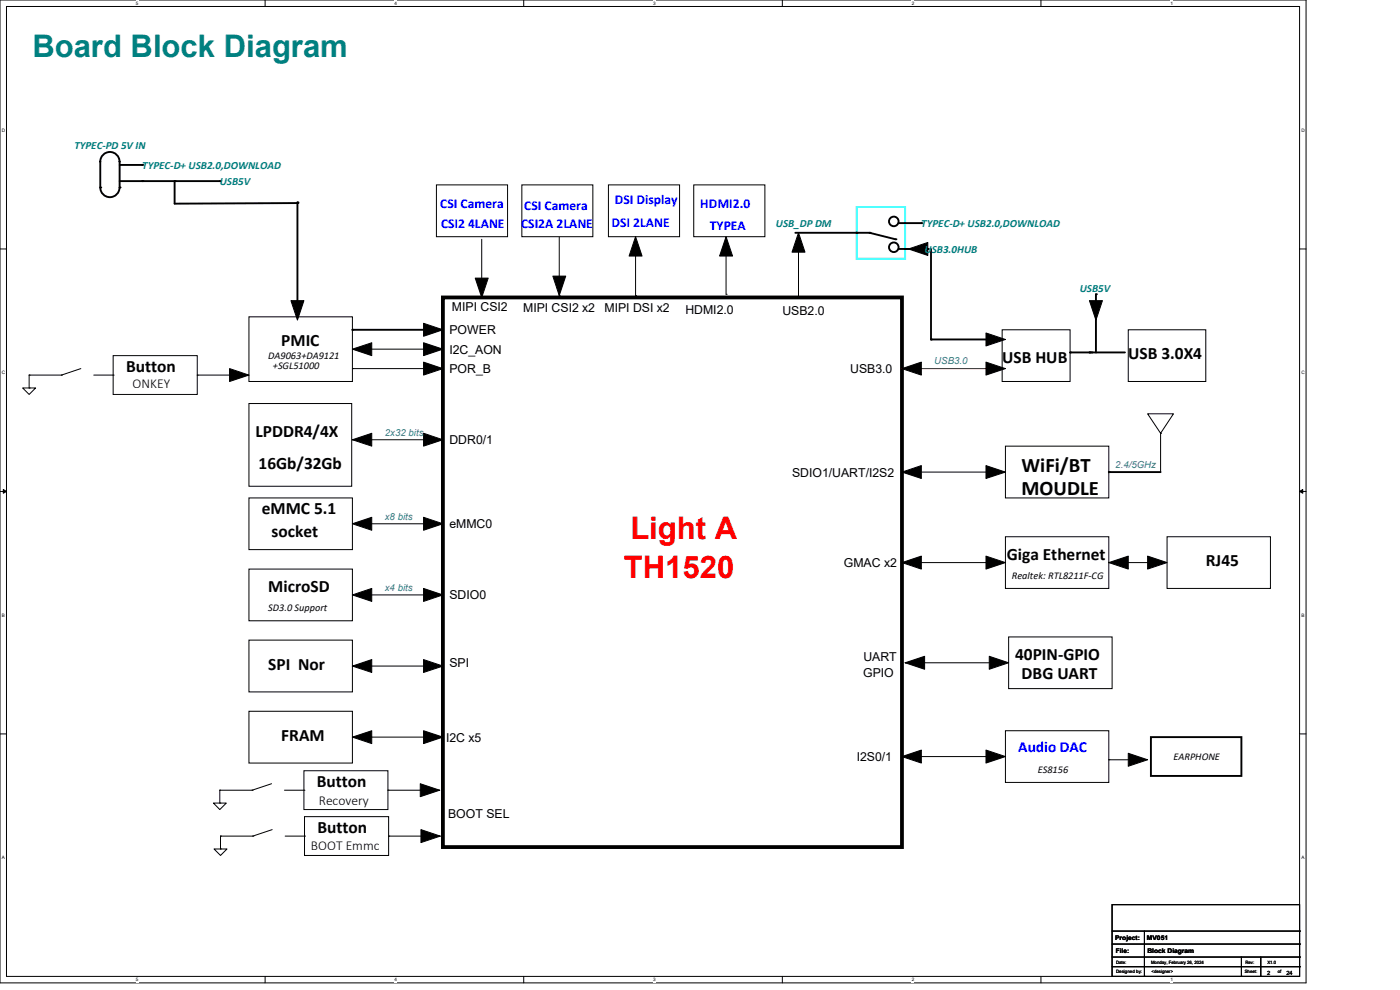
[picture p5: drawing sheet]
<svg xmlns="http://www.w3.org/2000/svg" width="297mm" height="210mm" viewBox="0 0 297 210" stroke-linecap="round" stroke-linejoin="round" font-family="sans-serif">
<path d="M0 0h277.1v208.5h-277.1zM1.4 1.4h274.3v205.7h-274.3z" fill="none" stroke="#000" stroke-width=".21"/>
<g fill="#fff">
<path d="M28.8 .1h.6v1.1h-.6z"/>
<path d="M28.8 207.3h.6v1.1h-.6z"/>
</g>
<path d="M56.2 0v1.4M56.2 207.1v1.4" fill="none" stroke="#000" stroke-width=".21"/>
<g fill="#fff">
<path d="M83.7 .1h.5v1.1h-.5z"/>
<path d="M83.7 207.3h.5v1.1h-.5z"/>
</g>
<path d="M111.1 0v1.4M111.1 207.1v1.4" fill="none" stroke="#000" stroke-width=".21"/>
<g fill="#fff">
<path d="M138.5 .1h.6v1.1h-.6z"/>
<path d="M138.5 207.3h.6v1.1h-.6z"/>
</g>
<path d="M166 0v1.4M166 207.1v1.4" fill="none" stroke="#000" stroke-width=".21"/>
<g fill="#fff">
<path d="M193.4 .1h.6v1.1h-.6z"/>
<path d="M193.4 207.3h.6v1.1h-.6z"/>
</g>
<path d="M220.8 0v1.4M220.8 207.1v1.4" fill="none" stroke="#000" stroke-width=".21"/>
<g fill="#fff">
<path d="M248.3 .1h.5v1.1h-.5z"/>
<path d="M248.3 207.3h.5v1.1h-.5z"/>
<path d="M.4 27.1h.7v1.1h-.7z"/>
<path d="M276.1 27.1h.7v1.1h-.7z"/>
<path d="M.4 78.5h.7v1.1h-.7z"/>
<path d="M276.1 78.5h.7v1.1h-.7z"/>
</g>
<path d="M0 52.8h1.4M275.7 52.8h1.4" fill="none" stroke="#000" stroke-width=".21"/>
<g fill="#fff">
<path d="M.4 130h.6v1.1h-.6z"/>
<path d="M276.1 130h.6v1.1h-.6z"/>
</g>
<path d="M0 104.2h1.4M275.7 104.2h1.4" fill="none" stroke="#000" stroke-width=".21"/>
<path d="M.7 103.8l.7 .4-.7 .4zM275.7 104.2l.7-.4v.8z" fill="#000" stroke="#000" stroke-width=".21"/>
<g fill="#fff">
<path d="M.4 181.4h.6v1.1h-.6z"/>
<path d="M276.1 181.4h.6v1.1h-.6z"/>
</g>
<g fill="none" stroke="#000" stroke-width=".21">
<path d="M92.6 39.2h15.1v11h-15.1zM110.7 39.2h15.1v11h-15.1zM129.1 39.2h15.1v11h-15.1zM147.2 39.2h15.1v11h-15.1zM102.2 50.8v12.3M118.6 50.3v12.4M134.8 53.9v8.8M154 53.6v8.8M169.4 50.8v12.3M6.2 79.6h.1M6.2 79.6h6.8M6.2 79.6v2.7"/>
<path d="M13 79.6h.1M17.1 78.2l-4.1 1.4M19.9 79.6h4.1M24 75.4h17.8v8.3h-17.8zM24 79.6h.1M41.8 79.6h.1M41.8 79.6h11M52.8 67.2h22v13.7h-22zM74.8 78.2h.1M74.8 78.2h17.8M76.1 74.1h.1M76.1 74.1h17.9"/>
<path d="M102.2 63.1h.1M118.6 62.7h.1M134.8 62.7h.1M154 62.4h.1M169.4 63.1h.1M212.6 70h14.4v10.9h-14.4zM239.4 70h16.4v10.9h-16.4zM4.8 82.3h2.8l-1.4 1.4zM6.2 82.3h.1M52.8 85.6h21.8v17.5h-21.8zM74.8 93.3h.1M74.8 93.3h17.8"/>
<path d="M213.3 94.6h21.9v11h-21.9zM243.5 87.8h5.4l-2.7 4.1zM246.2 91.9h.1M246.2 91.9v8.2M52.8 105.6h22v11h-22zM76.1 111.1h.1M76.1 111.1h17.9M194.1 119.3h.1M194.1 100.1h.1M194.1 119.3h16.4M194.1 100.1h16.4M213.3 113.9h21.9v10.9h-21.9z"/>
<path d="M235.2 119.3h.1M235.2 119.3h9.6M247.6 113.9h21.9v10.9h-21.9zM52.8 120.7h22v11h-22zM52.8 135.8h22v11h-22zM76.1 126.2h.1M76.1 126.2h17.9M214 135.1h21.9v11h-21.9zM0 155.7h1.4M52.8 150.9h22v11h-22zM74.8 141.3h.1M74.8 156.4h.1"/>
<path d="M74.8 141.3h15.1M74.8 156.4h15.1M192 140.6h.1M192 140.6h17.9M213.3 155h21.9v11h-21.9zM275.7 155.7h1.4M45.3 170.3h2.7l-1.4 1.4zM46.6 167.6h.1M46.6 170.3h.1M46.6 167.6h6.9M46.6 167.6v2.7M46.8 177.4h.1"/>
<path d="M46.8 177.4h6.8M46.8 177.4v2.7M53.5 167.6h.1M53.6 177.4h.1M57.6 166.2l-4.1 1.4M57.7 176l-4.1 1.4M60.3 167.6h4.2M60.5 177.4h4.1M64.5 163.5h17.8v8.2h-17.8zM64.5 167.6h.1M64.6 173.2h17.8v8.3h-17.8zM64.6 177.4h.1"/>
<path d="M82.3 167.6h.1M82.3 167.6h11M82.4 177.4h.1M82.4 177.4h11M191.3 160.5h.1M191.3 160.5h17.9M235.2 161.2h.1M235.2 161.2h4.2M45.4 180.1h2.8l-1.4 1.4zM46.8 180.1h.1M235.9 191.9h39.8v15.2h-39.8zM235.9 197.5h39.8"/>
<path d="M242.8 197.5v9.6M275.7 197.5h.1M235.9 200.3h39.8M235.9 203h39.8M235.9 205.1h39.8M242.8 207.1h.1M263.4 207.1h.1M263.4 203v4.1M267.5 207.1h.1M267.5 203v4.1M275.7 200.3h.1M275.7 203h.1"/>
<path d="M275.7 205.1h.1"/>
</g>
<path d="M94 63.1h97.3v116.6h-97.3z" fill="none" stroke="#ff8000" stroke-width=".21"/>
<path d="M94 63.1h97.3v116.6h-97.3z" fill="none" stroke="#000" stroke-width=".8"/>
<g fill="none" stroke="#000" stroke-width=".4">
<path d="M25.4 34.3a2.04 2.04 0 0 0-2.1-2.1 2.04 2.04 0 0 0-2 2.1v5.5a2.04 2.04 0 0 0 2 2 2.04 2.04 0 0 0 2.1-2M25.4 34.3v5.5M25.4 35h4.8M25.4 38.4h21.2M37 38.4v4.8l26.1-.1M63.1 42.9v24.3M168.7 49.4h15.8l5.5 1.4M190.6 52.8h6.2M190.6 47.3h4.9M197.5 52.8v19.2h12.4M74.8 70h19.2M227 74.8h11.7"/>
<path d="M232.5 62.4v12.4M235.2 100.1h11M244.2 156.4h19.2v8.2h-19.2z"/>
<circle cx="189.6" cy="47" r="1.02"/>
<circle cx="189.6" cy="52.5" r="1.02"/>
</g>
<g fill="#000">
<circle cx="21.3" cy="39.8" r=".2"/>
<circle cx="25.4" cy="39.8" r=".2"/>
<circle cx="30.2" cy="35" r=".2"/>
<circle cx="30.2" cy="38.4" r=".2"/>
<circle cx="37" cy="38.4" r=".2"/>
<circle cx="46.6" cy="38.4" r=".2"/>
<circle cx="63.1" cy="42.9" r=".2"/>
<circle cx="63.1" cy="43.1" r=".2"/>
<circle cx="181.7" cy="49.4" r=".2"/>
<circle cx="184.5" cy="49.4" r=".2"/>
<circle cx="190" cy="50.8" r=".2"/>
<circle cx="195.5" cy="52.8" r=".2"/>
<circle cx="195.5" cy="47.3" r=".2"/>
<circle cx="196.8" cy="52.8" r=".2"/>
<circle cx="74.8" cy="70" r=".2"/>
<circle cx="197.5" cy="72" r=".2"/>
<circle cx="209.9" cy="72" r=".2"/>
<circle cx="227" cy="74.8" r=".2"/>
<circle cx="231.1" cy="74.8" r=".2"/>
<circle cx="232.5" cy="62.4" r=".2"/>
<circle cx="235.2" cy="100.1" r=".2"/>
</g>
<g fill="#000" stroke="#000" stroke-width=".21">
<path d="M134.8 50.2l1.4 4.1h-2.7z" fill-rule="evenodd"/>
<path d="M154 50.2l1.4 4.1h-2.7z" fill-rule="evenodd"/>
<path d="M169.4 49.4l1.4 4.1h-2.8z" fill-rule="evenodd"/>
<path d="M192.7 52.8l4.1-1.4v2.8z" fill-rule="evenodd"/>
<path d="M48.7 78.2l4.1 1.4-4.1 1.3z" fill-rule="evenodd"/>
<path d="M61.7 63.8h2.8l-1.4 4.1z" fill-rule="evenodd"/>
<path d="M74.8 74.1l4.1-1.4v2.7z" fill-rule="evenodd"/>
<path d="M89.9 68.6l4.1 1.4-4.1 1.3z" fill-rule="evenodd"/>
<path d="M89.9 72.7l4.1 1.4-4.1 1.3z" fill-rule="evenodd"/>
<path d="M89.9 76.8l4.1 1.4-4.1 1.4z" fill-rule="evenodd"/>
<path d="M100.8 59h2.8l-1.4 4.1z" fill-rule="evenodd"/>
<path d="M117.3 58.6h2.7l-1.4 4.1z" fill-rule="evenodd"/>
<path d="M191.3 78.2l4.2-1.4v2.8z" fill-rule="evenodd"/>
<path d="M209.2 76.8l4.1 1.4-4.1 1.4z" fill-rule="evenodd"/>
<path d="M209.2 70.6l4.1 1.4-4.1 1.4z" fill-rule="evenodd"/>
<path d="M231.1 63.8h2.8l-1.4 4.1z" fill-rule="evenodd"/>
<path d="M74.8 93.3l4.1-1.4v2.7z" fill-rule="evenodd"/>
<path d="M89.9 91.9l4.1 1.4-4.1 1.3z" fill-rule="evenodd"/>
<path d="M74.8 111.1l4.1-1.4v2.8z" fill-rule="evenodd"/>
<path d="M89.9 109.7l4.1 1.4-4.1 1.4z" fill-rule="evenodd"/>
<path d="M191.3 100.1l4.2-1.3v2.7z" fill-rule="evenodd"/>
<path d="M191.3 119.3l4.2-1.3v2.7z" fill-rule="evenodd"/>
<path d="M209.2 98.8l4.1 1.3-4.1 1.4z" fill-rule="evenodd"/>
<path d="M209.2 118l4.1 1.3-4.1 1.4z" fill-rule="evenodd"/>
<path d="M235.2 119.3l4.2-1.3v2.7z" fill-rule="evenodd"/>
<path d="M243.5 118l4.1 1.3-4.1 1.4z" fill-rule="evenodd"/>
<path d="M74.8 126.2l4.1-1.4v2.8z" fill-rule="evenodd"/>
<path d="M89.9 124.8l4.1 1.4-4.1 1.4z" fill-rule="evenodd"/>
<path d="M74.8 141.3l4.1-1.4v2.7z" fill-rule="evenodd"/>
<path d="M74.8 156.4l4.1-1.4v2.7z" fill-rule="evenodd"/>
<path d="M89.9 139.9l4.1 1.4-4.1 1.3z" fill-rule="evenodd"/>
<path d="M89.9 155l4.1 1.4-4.1 1.3z" fill-rule="evenodd"/>
<path d="M192 140.6l4.2-1.4v2.8z" fill-rule="evenodd"/>
<path d="M209.9 139.2l4.1 1.4-4.1 1.4z" fill-rule="evenodd"/>
<path d="M89.2 166.2l4.1 1.4-4.1 1.4z" fill-rule="evenodd"/>
<path d="M89.3 176l4.1 1.4-4.1 1.3z" fill-rule="evenodd"/>
<path d="M191.3 160.5l4.2-1.4v2.8z" fill-rule="evenodd"/>
<path d="M209.2 159.1l4.1 1.4-4.1 1.4z" fill-rule="evenodd"/>
<path d="M239.4 159.8l4.1 1.4-4.1 1.3z" fill-rule="evenodd"/>
</g>
<path d="M191.3 78.2h.1M191.3 78.2h17.9" fill="none" stroke="#800000" stroke-width=".21"/>
<path d="M181.7 43.9h10.3v11h-10.3z" fill="none" stroke="#0ff" stroke-width=".4"/>
<text font-size="6.6" fill="#008080" x="6.9" y="12.2">Board Block Diagram</text>
<g font-size="6.6" fill="#f00">
<text x="133.7" y="114.3">Light A</text>
<text x="132.4" y="122.6">TH1520</text>
</g>
<g font-size="4.4">
<text x="216.7" y="100.2">WiFi/BT</text>
<text x="216.7" y="105">MOUDLE</text>
</g>
<g font-size="3.7">
<text x="59.7" y="73.5">PMIC</text>
<text x="212.6" y="76.9">USB HUB</text>
<text x="239.4" y="76.2">USB 3.0X4</text>
<text x="26.8" y="79">Button</text>
<text x="54.2" y="92.7">LPDDR4/4X</text>
<text x="54.9" y="99.5">16Gb/32Gb</text>
<text x="55.6" y="109.1">eMMC 5.1</text>
<text x="57.6" y="113.9">socket</text>
<text x="213.6" y="118.7">Giga Ethernet</text>
<text x="56.9" y="125.6">MicroSD</text>
<text x="255.8" y="120.1">RJ45</text>
<text x="56.9" y="142">SPI Nor</text>
<text x="215.4" y="140">40PIN-GPIO</text>
<text x="216.7" y="144.1">DBG UART</text>
<text x="59.7" y="157.1">FRAM</text>
<text x="67.2" y="167">Button</text>
<text x="67.4" y="176.7">Button</text>
</g>
<text font-size="3.3" fill="#00f" x="216" y="159.5">Audio DAC</text>
<g font-size="2.9" fill="#00f">
<text x="93.4" y="44.2">CSI Camera</text>
<text x="111.2" y="44.6">CSI Camera</text>
<text x="130.5" y="43.3">DSI Display</text>
<text x="148.5" y="44">HDMI2.0</text>
<text x="93.6" y="48.3">CSI2 4LANE</text>
<text x="110.6" y="48.4">CSI2A 2LANE</text>
<text x="129.8" y="48.1">DSI 2LANE</text>
<text x="150.6" y="48.8">TYPEA</text>
</g>
<g font-size="2.9">
<text x="28.1" y="82.3">ONKEY</text>
<text x="67.6" y="170.8">Recovery</text>
<text x="66" y="180.2">BOOT Emmc</text>
</g>
<g font-size="2.6">
<text x="95.9" y="66">MIPI CSI2</text>
<text x="95.3" y="70.9">POWER</text>
<text x="111" y="66.1">MIPI CSI2 x2</text>
<text x="128.3" y="66.1">MIPI DSI x2</text>
<text x="145.4" y="66.5">HDMI2.0</text>
<text x="166" y="66.8">USB2.0</text>
<text x="95.3" y="75">I2C_AON</text>
<text x="95.3" y="79.1">POR_B</text>
<text x="180.4" y="79.1">USB3.0</text>
<text x="95.3" y="94.2">DDR0/1</text>
<text x="168" y="101.1">SDIO1/UART/I2S2</text>
<text x="95.3" y="112.1">eMMC0</text>
<text x="179" y="120.3">GMAC x2</text>
<text x="95.3" y="127.1">SDIO0</text>
<text x="95.3" y="141.5">SPI</text>
<text x="183.1" y="143.6">GPIO</text>
<text x="183.2" y="140.2">UART</text>
<text x="94.6" y="157.3">I2C x5</text>
<text x="181.7" y="161.4">I2S0/1</text>
<text x="95.1" y="173.5">BOOT SEL</text>
</g>
<g font-size="2.3" fill="#008080">
<text x="15.8" y="31.7">TYPEC-PD 5V IN</text>
<text x="30.2" y="35.8">TYPEC-D+ USB2.0,DOWNLOAD</text>
<text x="46.6" y="39.3">USB5V</text>
<text x="164.6" y="48.2">USB_DP DM</text>
<text x="195.5" y="48.2">TYPEC-D+ USB2.0,DOWNLOAD</text>
<text x="196.2" y="53.7">USB3.0HUB</text>
<text x="229.1" y="61.9">USB5V</text>
</g>
<g font-size="2.2">
<text x="56.9" y="76.1">DA9063+DA9121</text>
<text x="57.9" y="78.3">+SGL51000</text>
<text x="214.7" y="122.8">Realtek: RTL8211F-CG</text>
<text x="56.9" y="129.6">SD3.0 Support</text>
<text x="248.9" y="161.2">EARPHONE</text>
<text x="220.2" y="163.9">ES8156</text>
</g>
<g font-size="2.1" fill="#408080">
<text x="198.2" y="77.3">USB3.0</text>
<text x="81.6" y="92.4">2x32 bits</text>
<text x="236.6" y="99.3">2.4/5GHz</text>
<text x="81.6" y="110.2">x8 bits</text>
<text x="81.6" y="125.3">x4 bits</text>
</g>
<g font-size="1.4">
<text x="236.6" y="199.3">Project:</text>
<text x="236.8" y="202.1">File:</text>
<text x="243.3" y="199.5">MV051</text>
<text x="243.4" y="202.2">Block Diagram</text>
</g>
<g font-size="1.2">
<text x="268.8" y="206.7">2</text>
<text x="272.9" y="206.7">24</text>
</g>
<g font-size="1">
<text x="28.8" y="1">5</text>
<text x="83.7" y="1">4</text>
<text x="138.6" y="1">3</text>
<text x="193.4" y="1">2</text>
<text x="248.3" y="1">1</text>
<text x=".4" y="28">D</text>
<text x="276.1" y="28">D</text>
<text x=".4" y="79.4">C</text>
<text x="276.1" y="79.4">C</text>
<text x=".4" y="130.8">B</text>
<text x="276.1" y="130.8">B</text>
<text x=".4" y="182.3">A</text>
<text x="276.1" y="182.3">A</text>
<text x="28.8" y="208.2">5</text>
<text x="83.7" y="208.2">4</text>
<text x="138.6" y="208.2">3</text>
<text x="193.4" y="208.2">2</text>
<text x="236.8" y="206.3">Designed by:</text>
<text x="236.8" y="204.4">Date:</text>
<text x="244.2" y="204.4">Monday, February 26, 2024</text>
<text x="244.3" y="206.3">&lt;designer&gt;</text>
<text x="248.3" y="208.2">1</text>
<text x="264.1" y="206.3">Sheet:</text>
<text x="264.2" y="204.4">Rev:</text>
<text x="268.9" y="204.4">X1.0</text>
<text x="271.1" y="206.3">of</text>
</g>
</svg>
